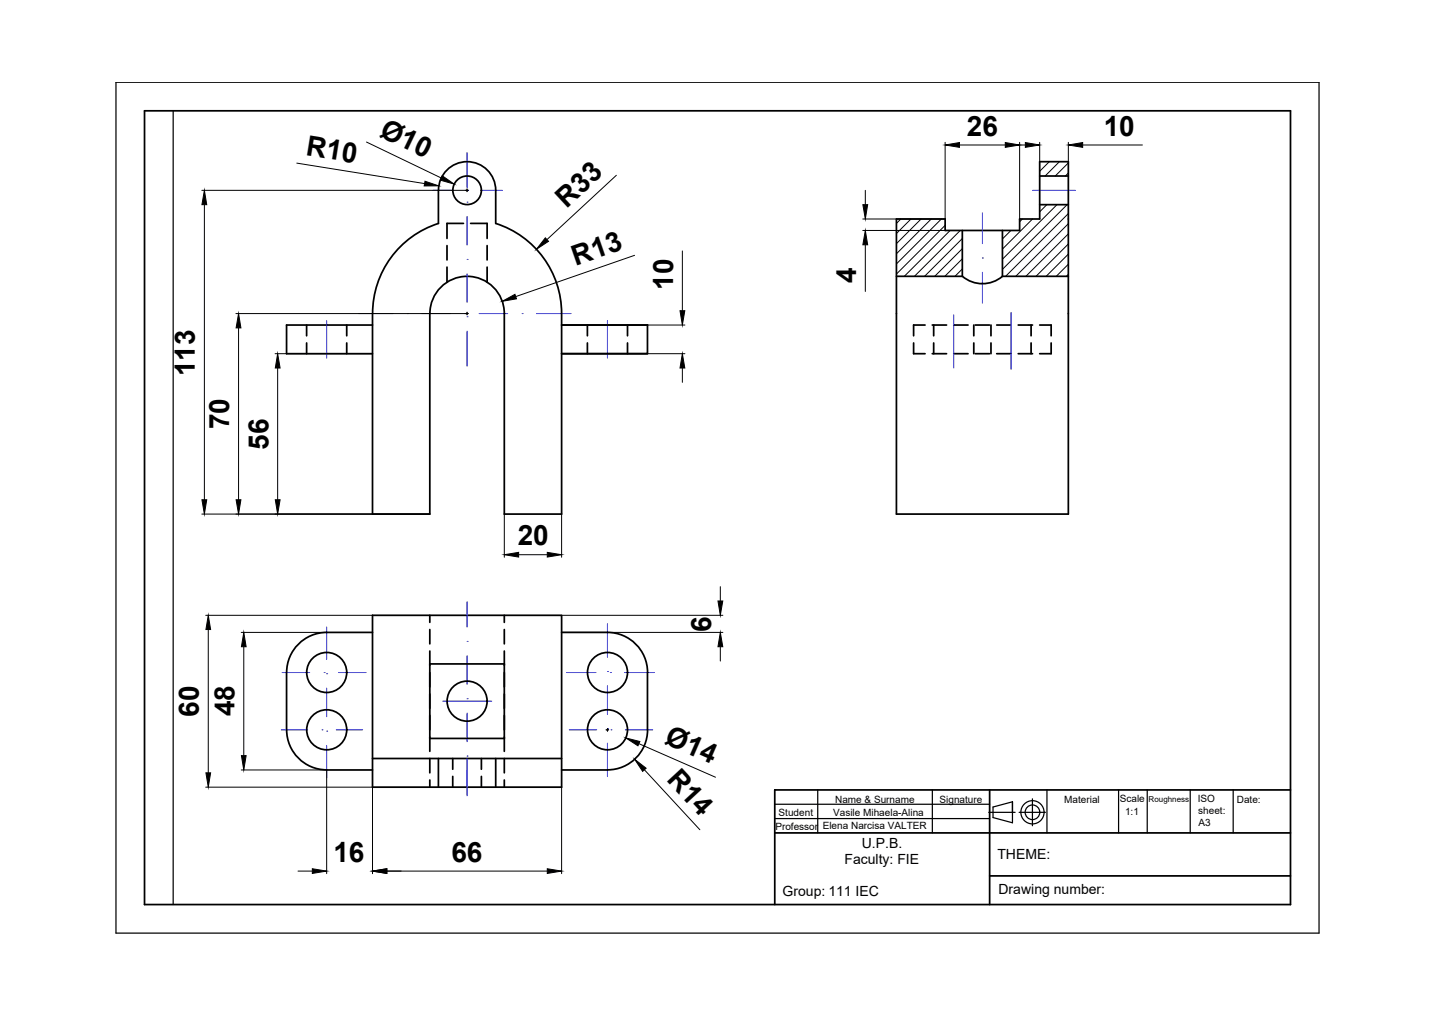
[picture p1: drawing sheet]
<svg xmlns="http://www.w3.org/2000/svg" width="297mm" height="210mm" viewBox="0 0 297 210" stroke-linecap="round" stroke-linejoin="round" font-family="sans-serif">
<!-- layer: 0 -->
<path d="M24 17h248.8v176h-248.8zM35.8 22.9v164.2M160.3 163.4h.1M160.3 169.3h44.4M160.3 166.3h44.4M169.1 163.4v8.8M192.9 163.4v8.8M216.6 163.4v8.8M231.4 163.4v8.8M237.3 163.4v8.8M246.2 163.4v8.8M255.1 163.4v8.8" fill="none" stroke="#000" stroke-width=".25"/>
<path d="M29.9 22.9h237v164.2h-237zM160.3 172.2h106.6M204.7 163.4v23.7M266.9 163.4h-106.6v23.7M204.7 181.1h62.2" fill="none" stroke="#000" stroke-width=".36"/>
<!-- layer: indicator -->
<g fill="none" stroke="#000" stroke-width=".25">
<path d="M204.5 168h5.5M209.4 165.8l-4 1.1v2.2l4 1.1v-4.4v2.2M210.8 168h5.4M213.6 165.2v5.6"/>
<circle cx="213.6" cy="168" r="2.4"/>
<circle cx="213.6" cy="168" r="1.51"/>
</g>
<!-- layer: VISIBLE -->
<g fill="none" stroke="#000" stroke-width=".36">
<path d="M215.1 36.4h5.9M90.7 46.2v-6.8a5.9 5.9 0 0 1 5.9-6 5.9 5.9 0 0 1 5.9 6v6.8M90.7 46.2a19.5 19.5 0 0 0-13.6 18.6v41.5h11.8v-41.5M102.5 46.2a19.5 19.5 0 0 1 13.7 18.6v41.5h-11.9v-41.5a7.7 7.7 0 0 0-7.7-7.7 7.7 7.7 0 0 0-7.7 7.7M185.4 45.3h10.1v2.4h15.4v-2.4h4.2v-11.9h5.9v72.9h-35.6zM199.1 47.7v9.4h-13.7M199.1 57.1a6.4 6.4 0 0 0 8.3 0M207.4 57.1h13.6M207.4 47.7v9.4M215.1 42.3h5.9M77.1 67.2h-17.8v5.9h17.8M116.2 67.2h17.7v5.9h-17.7h17.7"/>
<path d="M59.3 139.1v11.8M77.1 127.2h39.1v35.6h-39.1zM77.1 130.8h-9.5a8.3 8.3 0 0 0-8.3 8.3M88.9 137.3h15.4v15.4h-15.4zM116.2 130.8h9.5a8.3 8.3 0 0 1 8.2 8.3v11.8M59.3 150.9a8.3 8.3 0 0 0 8.3 8.3h9.5M77.1 156.9h39.1M90.7 156.9v5.9M102.5 156.9v5.9M133.9 150.9a8.3 8.3 0 0 1-8.2 8.3h-9.5"/>
<circle cx="96.6" cy="39.4" r="2.95"/>
<circle cx="67.6" cy="139.1" r="4.1"/>
<circle cx="125.7" cy="139.1" r="4.1"/>
<circle cx="67.6" cy="150.9" r="4.1"/>
<circle cx="96.6" cy="145" r="4.1"/>
<circle cx="125.7" cy="150.9" r="4.1"/>
</g>
<!-- layer: AXIS -->
<g fill="none" stroke="#00f" stroke-width=".21">
<path d="M89.6 39.4h4.2M96.6 31.6v7.2M96.7 39.4h.1M99.7 39.4h4.2M213.6 39.4h8.8M96.6 53.7h.1M96.6 41.8h.1M96.6 44.8v5.9M96.6 56.6v5.9M203.2 53.4h.1M203.2 44v6.4M203.2 56.3v6.4"/>
<path d="M67.6 66.3v7.8M74.2 64.8h7.1M84.3 64.8h.1M87.3 64.8h5.9M96.1 64.8h.1M96.6 65.5h.1M96.6 68.5v7.2M99.1 64.8h5.9M108 64.8h.1M111 64.8h7.1M125.7 66.3v7.8M197.3 65.1v11"/>
<path d="M209.1 64.6v11.8M58.3 139.1h5.8M67 139.1h.1M67.6 139.3h.1M67.6 129.7v6.7M70 139.1h5.7M96.6 132.6h.1M96.6 124.4v5.3M96.6 135.6v5.9M117.2 139.1h6.1M125.7 138.9h.1M125.7 129v6.9"/>
<path d="M126.2 139.1h.1M129.2 139.1h6.1M58.2 150.9h5.4M66.6 150.9h.1M67.6 151.2h.1M67.6 142.3v5.9M67.6 154.1v6.8M69.6 150.9h5.4M91.6 145h10.1M96.6 144.5h.1M96.6 156.4h.1M96.6 147.5v5.9"/>
<path d="M96.6 156.9v7.7M117.8 150.9h5.6M125.7 150.7h.1M125.7 141.8v6M125.7 153.7v6.9M126.4 150.9h.1M129.4 150.9h5.6"/>
</g>
<!-- layer: INVISIBLE -->
<g fill="none" stroke="#000" stroke-width=".36">
<path d="M92.5 50.8v3M92.5 55.2v3.1M95.9 46.2h-3.4v3.1M97.4 46.2h3.4v3.1M100.8 50.8v3M100.8 55.2v3.1M63.4 67.2v2.2M63.4 70.9v2.2M71.7 67.2v2.2M71.7 70.9v2.2M121.5 67.2v2.2M121.5 70.9v2.2"/>
<path d="M129.8 67.2v2.2M129.8 70.9v2.2M189 70.9v2.2h2.4M191.4 67.2h-2.4v2.2M192.8 67.2h3M192.8 73.1h3M193.1 67.2v2.2M193.1 70.9v2.2M197.3 67.2h2.9M197.3 73.1h2.9M201.4 67.2v2.2M201.4 70.9v2.2"/>
<path d="M201.7 67.2h3M201.7 73.1h3M205 67.2v2.2M205 70.9v2.2M206.2 67.2h2.9M206.2 73.1h2.9M210.6 67.2h3M210.6 73.1h3M213.3 67.2v2.2M213.3 70.9v2.2M215.1 67.2h2.3v2.2M217.4 70.9v2.2h-2.3"/>
<path d="M88.9 127.2v1.5M88.9 130.2v3M88.9 134.6v3M88.9 139.1v2.9M104.3 127.2v1.5M104.3 130.2v3M104.3 134.6v3M104.3 139.1v2.9M88.9 143.5v3M88.9 148v2.9M88.9 152.4v3M88.9 156.9v2.9"/>
<path d="M93.6 156.9v2.2M99.6 156.9v2.2M104.3 143.5v3M104.3 148v2.9M104.3 152.4v3M104.3 156.9v2.9M88.9 161.3v1.5M93.6 160.6v2.2M99.6 160.6v2.2M104.3 161.3v1.5"/>
</g>
<!-- layer: HATCHED -->
<g fill="none" stroke="#000" stroke-width=".21">
<path d="M217.1 33.4l-2 2M219.1 33.4l-2.9 3M221 33.7l-2.7 2.7M221 35.8l-.6 .6M186.3 45.3l-.9 .9M188.4 45.3l-3 3M190.5 45.3l-5.1 5.1M192.6 45.3l-7.2 7.2M194.7 45.3l-9.3 9.3M195.5 46.6l-10.1 10.1M196.5 47.7l-9.4 9.4M198.6 47.7l-9.4 9.4"/>
<path d="M199.1 49.3l-7.9 7.8M199.1 51.4l-5.8 5.7M199.1 53.5l-3.7 3.6M199.1 55.6l-1.6 1.5M209.1 47.7l-1.7 1.7M211.5 45.3l-.6 .6M213.6 45.3l-6.2 6.2M216.5 42.3l-1.4 1.5M218.6 42.3l-11.2 11.3M220.7 42.3l-13.3 13.4M221 44.2l-13 12.9M221 46.3l-10.9 10.8"/>
<path d="M221 48.4l-8.8 8.7M221 50.5l-6.7 6.6M221 52.5l-4.6 4.6M221 54.6l-2.5 2.5M221 56.7l-.4 .4"/>
</g>
<!-- layer: DIMENSION -->
<g fill="none" stroke="#000" stroke-width=".21">
<path d="M41.7 39.4h55.2M61.4 33.7l26.4 4.3M75.8 29.4l15.5 7.4M96.6 39.1v.5M127.5 36.3l-14.4 13.2M179 39.4v2.9M195.5 29.4v15.9h-17M198.5 30h9.4M209.1 30h3M210.9 29.4v15.9M215.1 29.4v4M221 29.4v4"/>
<path d="M224 30h12.3M42.3 42.3v61M131.3 52.8l-24.6 8.5M141.1 51.9v12.4M178.5 47.7h17M179 50.6v9.7M48.8 64.8h48.1M49.3 67.8v35.5M56.9 73.1h20.2M57.4 76.1v27.2M96.6 64.6v.5M133.9 73.1h7.8"/>
<path d="M133.9 67.2h7.8M141.1 76.1v3M41.7 106.3h47.2M104.3 106.3v8.9M107.3 114.7h5.9M116.2 106.3v8.9M42.6 127.2h34.5M43.1 130.2v29.6M49.9 130.8h17.7M50.4 133.7v22.6M116.2 127.2h33.3M116.2 130.8h33.3"/>
<path d="M149 121.3v3M149 133.7v3M49.9 159.2h17.7v21.5M77.1 159.2v21.5M125.4 150.9h.5M125.7 150.7v.5M132.2 153.8l15.8 6.9M133.3 159.2l11.5 12.4M42.6 162.8h34.5M116.2 162.8v17.9M61.6 180.1h3M80 180.1h33.2"/>
</g>
<g fill="#000" stroke="#000" stroke-width=".21">
<path d="M87.9 37.5l2.8 .9-3 .1zM91.5 36.4l2.4 1.7-2.9-.9zM195.5 30l3-.5v1zM207.9 29.5l3 .5-3 .5zM212.1 29.5l3 .5-3 .5zM221 30l3-.5v1zM42.3 39.4l.5 2.9h-1zM112.8 49.2l.7 .7-2.5 1.7zM178.5 42.3h1l-.5 3zM179 47.7l.5 2.9h-1zM49.3 64.8l.5 3h-1zM57.4 73.1l.5 3h-1z"/>
<path d="M103.9 62.3l2.6-1.4 .3 .9zM141.1 73.1l.6 3h-1zM140.7 64.3h1l-.6 2.9zM41.8 103.3h1l-.5 3zM48.8 103.3h1l-.5 3zM56.9 103.3h1l-.5 3zM104.3 114.7l3-.5v1zM113.2 114.2l3 .5-3 .5zM43.1 127.2l.5 3h-1zM50.4 130.8l.5 2.9h-1zM148.5 124.3h1l-.5 2.9zM149 130.8l.5 2.9h-1z"/>
<path d="M42.6 159.8h1l-.5 3zM49.9 156.3h1l-.5 2.9zM129.4 152.6l3 .7-.4 .9zM131.3 157l2.4 1.9-.8 .6zM64.6 179.7l3 .4-3 .5zM77.1 180.1l2.9-.4v.9zM113.2 179.7l3 .4-3 .5z"/>
</g>
<g font-size="5.8">
<text x="78.3" y="28.1" transform="rotate(26 78.3 28.1)">Ø10</text>
<text x="200" y="28">26</text>
<text x="228.3" y="28">10</text>
<text x="63.1" y="32" transform="rotate(9 63.1 32)">R10</text>
<text x="117.2" y="43.2" transform="rotate(-43 117.2 43.2)">R33</text>
<text x="119.1" y="55" transform="rotate(-19 119.1 55)">R13</text>
<text x="139.2" y="59.9" transform="rotate(-90 139.2 59.9)">10</text>
<text x="177.1" y="58.5" transform="rotate(-90 177.1 58.5)">4</text>
<text x="40.3" y="77.8" transform="rotate(-90 40.3 77.8)">113</text>
<text x="47.4" y="88.8" transform="rotate(-90 47.4 88.8)">70</text>
<text x="55.5" y="93" transform="rotate(-90 55.5 93)">56</text>
<text x="107.1" y="112.8">20</text>
<text x="147.1" y="130.7" transform="rotate(-90 147.1 130.7)">6</text>
<text x="41.2" y="148.2" transform="rotate(-90 41.2 148.2)">60</text>
<text x="48.5" y="148.2" transform="rotate(-90 48.5 148.2)">48</text>
<text x="137.3" y="153.7" transform="rotate(24 137.3 153.7)">Ø14</text>
<text x="137.7" y="161.3" transform="rotate(47 137.7 161.3)">R14</text>
<text x="69" y="178.2">16</text>
<text x="93.4" y="178.2">66</text>
</g>
<g font-size="2.9">
<text x="174.7" y="178.7">Faculty: FIE</text>
<text x="178.3" y="175.3">U.P.B.</text>
<text x="206.3" y="177.7">THEME:</text>
<text x="161.9" y="185.3">Group: 111 IEC</text>
<text x="206.6" y="184.8">Drawing number:</text>
</g>
<g font-size="2.1">
<text x="172.7" y="166.1">Name &amp; Surname</text>
<text x="194.4" y="166.1">Signature</text>
<text x="220.1" y="166">Material</text>
<text x="231.6" y="165.9">Scale</text>
<text x="247.7" y="165.8">ISO</text>
<text x="255.8" y="166">Date:</text>
<text x="160.4" y="171.6">Professor</text>
<text x="161.1" y="168.8">Student</text>
<text x="170.2" y="171.5">Elena Narcisa VALTER</text>
<text x="172.3" y="168.8">Vasile Mihaela-Alina</text>
<text x="232.7" y="168.6">1:1</text>
<text x="247.9" y="168.3">sheet:</text>
<text x="247.9" y="170.8">A3</text>
</g>
<text font-size="1.7" x="237.6" y="165.8">Roughness</text>
</svg>
